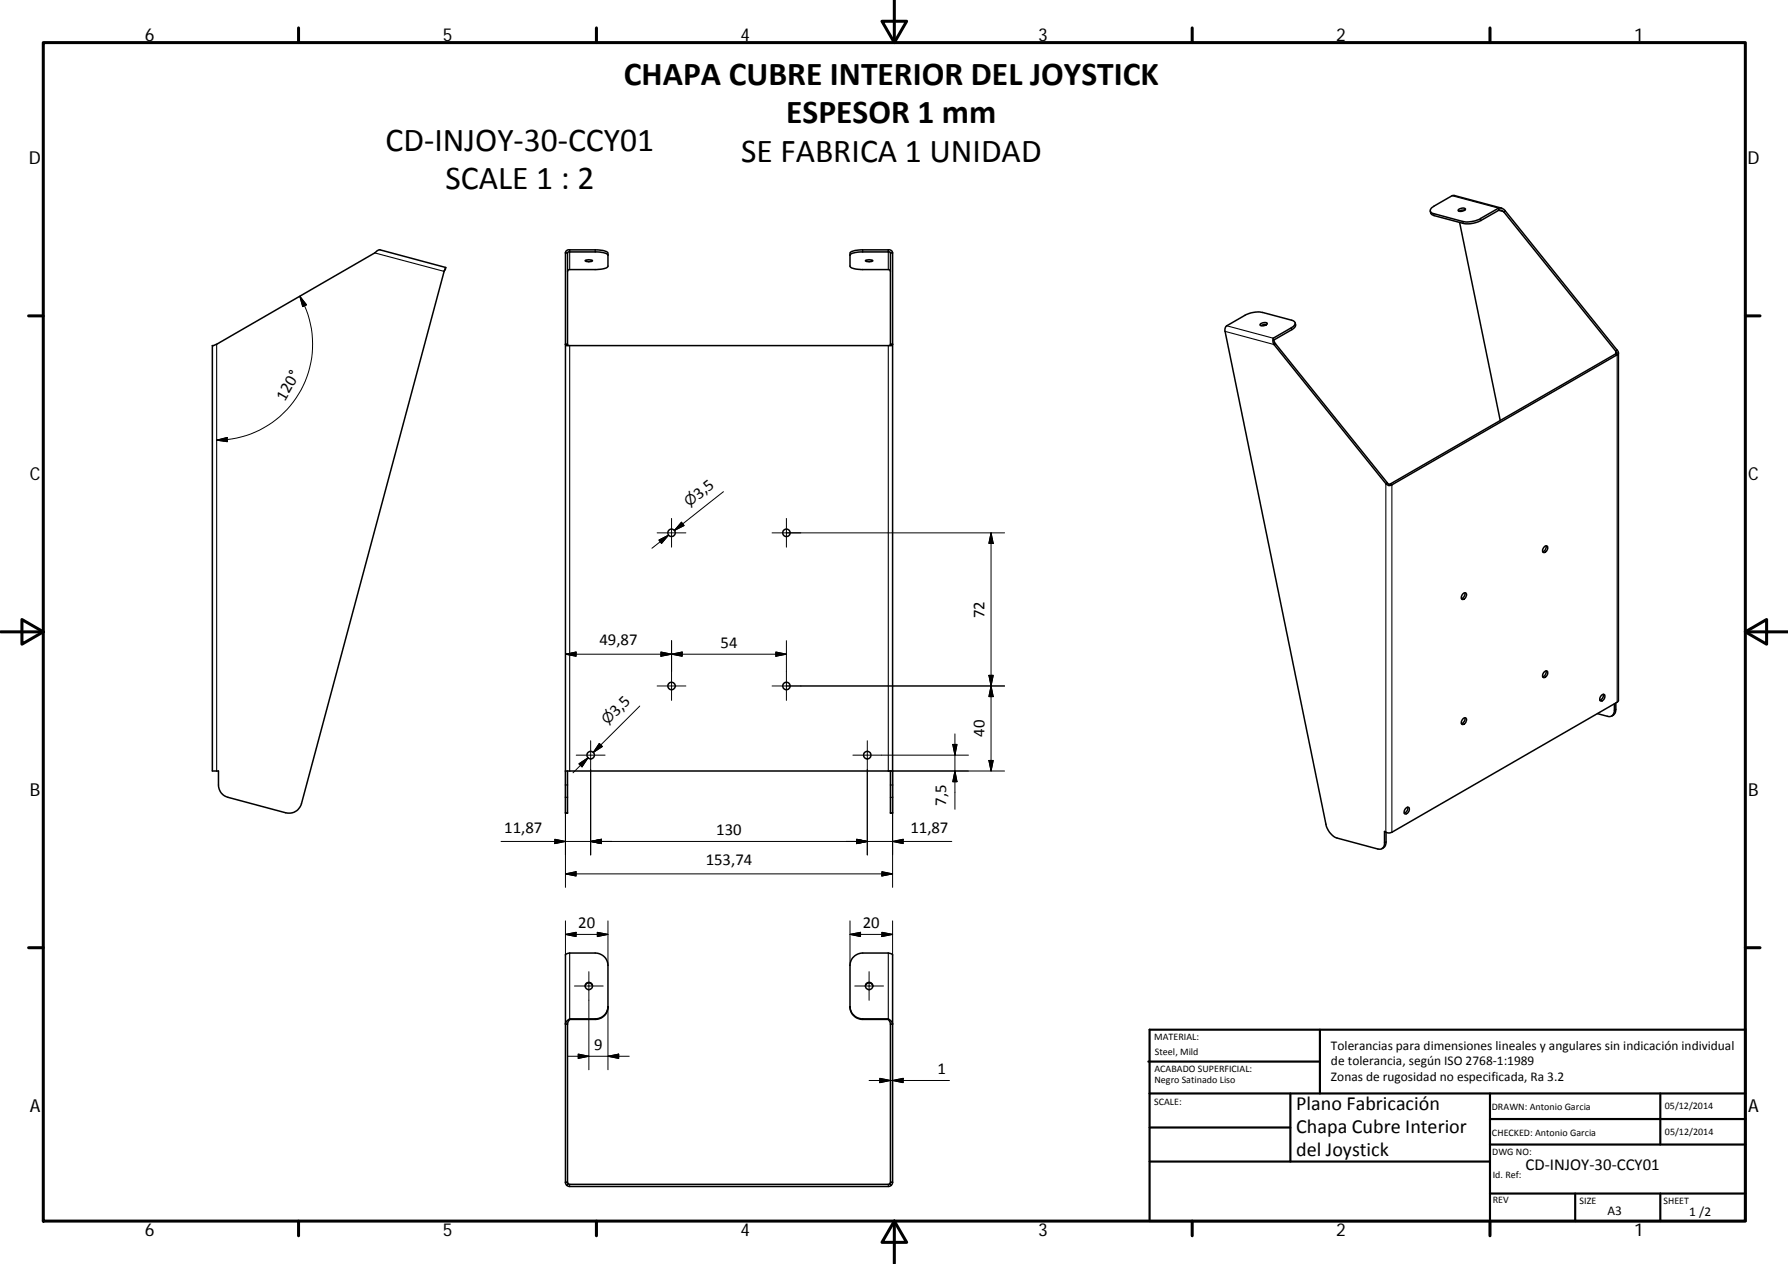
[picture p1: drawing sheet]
<svg xmlns="http://www.w3.org/2000/svg" width="420mm" height="297mm" viewBox="0 0 420 297" stroke-linecap="round" stroke-linejoin="round" font-family="sans-serif">
<g fill="none" stroke="#000" stroke-width=".36">
<path d="M132.9 59.4h.5M132.9 59.4v131.7h.5v-9.9M133.4 59.4v21.5M133.9 58.7a.79 .79 0 0 0-1 .7M133.9 59.2h-.4l-.1 .2M133.9 58.7l7.5 .1a1.67 1.67 0 0 1 1.5 .7v.5M133.9 59.2l7.5 .1a1.67 1.67 0 0 1 1.5 .7M133.9 58.7v.5M142.9 60v2.5a2.43 2.43 0 0 1-2.2 .8l-6.9 .1-.4 .4M199.7 60v2.5a3.5 3.5 0 0 0 3 .9h6.1l.4 .4M208.7 58.7l-7.5 .1a1.67 1.67 0 0 0-1.5 .7v.5M208.7 59.2h.4l.1 .2"/>
<path d="M208.7 58.7v.5M208.7 58.7a.83 .83 0 0 1 1.1 .7M208.7 59.2l-7.5 .1a1.67 1.67 0 0 0-1.5 .7M209.2 59.4h.6M209.2 59.4v21.5M209.8 59.4v131.7h-.6v-9.9M342.7 49.3l.1-.1a1.23 1.23 0 0 1 1.6-.1 1.24 1.24 0 0 1-1.8 .3zM343 52.3l9.5 46.5M344.2 49.4h-.8l-.5 .3M352.1 48.9l.1 .5M352.1 48.9a1.54 1.54 0 0 1 1.6 .7M352.2 49.4h.7l.5 .4"/>
<path d="M352.2 49.4l-4.8 2.7-2.3 .5-1.3-.1-6.8-1.8-.8-.5-.1-.6M352.9 48.9l-11.2-3-.5 .1-4.2 2.4a1.01 1.01 0 0 0-.7 1.5l.3 .2 7.1 1.9 1.3 .2a5.9 5.9 0 0 0 2.9-.8l4.2-2.5M353.4 49.8l26.3 32.7M353.7 49.6l-.3 .2M353.7 49.6l26.3 32.7M104.8 62.9l-.4 .9M137.5 61.2l.6-.1a.82 .82 0 0 1 1.1 .2l-.6 .2a.82 .82 0 0 1-1.1-.3zM203.4 61.3l.6-.2a.83 .83 0 0 1 1.1 .2l-1.1 .2zM296.2 76.1l.1-.1a.89 .89 0 0 1 1.5 .1 1.27 1.27 0 0 1-1.7 .2zM297.6 76.3l-.6-.1-.7 .3M299.2 79.5l4.3-2.5a.98 .98 0 0 0 .7-1.4l-.7-.4-7.1-1.8a6.5 6.5 0 0 0-3.9 .7l-4.2 2.5a1.26 1.26 0 0 0-.4 1.3l23.7 115.8a4.4 4.4 0 0 0 2.6 3.2l9.6 2.6a1.23 1.23 0 0 0 1.5-1.4v-2.7a1.6 1.6 0 0 0 1.8 .2l52.9-30.6 .3-.3v-81.7M299.2 79.5l.1 .4"/>
<path d="M299.2 79.5l-.1 .8 .3 .7M299.3 79.9l.4 .9M304.3 75.9a1.19 1.19 0 0 1-.7 1.6l-4.3 2.4M49.9 81.2l1-.3 37.2-21.5 .9-.7 15.8 4.2-.4 .8-33.6 125.2a3 3 0 0 1-3.6 2.1l-13.6-3.6a2.95 2.95 0 0 1-2.3-2.9v-3.3h-1.4zM133.4 80.9h-.5a.71 .71 0 0 0 1 .3h74.8a.75 .75 0 0 0 1.1-.3h-.6M133.4 80.9l.1 .3M209.2 80.9l-.1 .3M299.4 81l26.3 32.7M299.7 80.8l26.3 32.7M299.7 80.8l-.3 .2M379.7 82.5l.1 .5M379.8 83l-53.4 30.8"/>
<path d="M379.8 83h.5M380 82.3l.3 .7M380 82.3l-.3 .2M380.3 83l-.3 .4-52.9 30.5-.7 .2M325.7 113.7l.7 .4M326 113.5l.4 .3M326 113.5l-.3 .2M326.4 113.8v.3M343.8 139.5a.47 .47 0 0 1 .8-.1 .47 .47 0 0 1-.1 .7 .64 .64 0 0 1-.4 .7 .64 .64 0 0 1-.7-.2l.1-.5zM344.2 139.3a1.27 1.27 0 0 1-.8 1.4M362.9 128.5a.47 .47 0 0 1 .7-.1 .47 .47 0 0 1 0 .7 .66 .66 0 0 1-.4 .6 .66 .66 0 0 1-.7-.1l.1-.6zM363.3 128.3a1.29 1.29 0 0 1-.8 1.4"/>
<path d="M362.9 157.9a.44 .44 0 0 1 .6-.2 .44 .44 0 0 1 .2 .6 .89 .89 0 0 1-1.1 .8v-.7zM363.3 157.6a1.26 1.26 0 0 1-.8 1.4M343.8 168.9a.47 .47 0 0 1 .8-.1 .47 .47 0 0 1-.1 .7 .64 .64 0 0 1-.4 .7 .64 .64 0 0 1-.7-.2l.1-.6zM344.2 168.7a1.21 1.21 0 0 1-.8 1.4M376.4 163.4a.47 .47 0 0 1 .7-.1 .47 .47 0 0 1 0 .7 .67 .67 0 0 1-.4 .6 .67 .67 0 0 1-.8-.1l.1-.6zM376.8 163.2a1.26 1.26 0 0 1-.8 1.3M379.4 165.4v1.5a1.26 1.26 0 0 1-1.6 1.4l-2.4-.6M379.7 165.2l-.1 2.1-.3 .6-.6 .4M132.9 181.2h76.9M325.7 195.6v2.6l-.3 .7-.7 .5M330.4 189.9a.48 .48 0 0 1 .7-.1 .48 .48 0 0 1 0 .7 .81 .81 0 0 1-1.1 .7v-.8zM330.8 189.7a1.24 1.24 0 0 1-.8 1.4"/>
<path d="M133.9 239.4a1.68 1.68 0 0 0-1 1.3h.5M133.9 239.6l-.5 1.1M133.9 239.4v.2M133.9 239.4h6a2.96 2.96 0 0 0 3-2.9 2.94 2.94 0 0 1-3 3.1h-6M137.5 231.8a.86 .86 0 0 1 .9-.8 .86 .86 0 0 1 .8 .8M142.9 236.5v-9.6a2.96 2.96 0 0 0-3-2.9h-6l-1 .3v53.5M199.7 236.5v-9.6a3 3 0 0 1 3-2.9h6l.6 .1 .5 .3v53.4M203.4 231.8a.87 .87 0 0 1 .8-.8 .87 .87 0 0 1 .9 .8M208.7 239.6l.5 1.1M208.7 239.4h-6a3 3 0 0 1-3-2.9 2.94 2.94 0 0 0 3 3.1h6M208.7 239.4v.2M208.7 239.4a1.78 1.78 0 0 1 1.1 1.3h-.6"/>
<path d="M133.4 240.7v37.1M209.2 240.7v37.1M132.9 277.8h.5M132.9 277.8l.3 .8M133.4 277.8l.1 .4M133.5 278.2l-.3 .4M209.1 278.2l-.4 .1h-75l-.2-.1M209.1 278.2l.3 .4M209.2 277.8h.6M209.2 277.8l-.1 .4M209.4 278.6l-.7 .2h-74.8l-.7-.2M209.8 277.8l-.4 .8"/>
<circle cx="157.8" cy="125.2" r=".88"/>
<circle cx="184.8" cy="125.2" r=".88"/>
<circle cx="138.8" cy="177.4" r=".88"/>
<circle cx="157.8" cy="161.2" r=".87"/>
<circle cx="184.8" cy="161.2" r=".87"/>
<circle cx="203.8" cy="177.4" r=".88"/>
<circle cx="138.4" cy="231.7" r=".86"/>
<circle cx="204.2" cy="231.7" r=".86"/>
</g>
<g fill="none" stroke="#000" stroke-width=".25">
<path d="M88.1 59.4l16.3 4.4M133.9 59.2v4.2M139.9 58.7v.5M202.7 58.7v.5M208.7 59.2v4.2M336.9 50.2l.1 .5M341.2 46l10.9 2.9M343.7 52l.1 .5M347.9 51.4l.1 .4M352.1 49.4l1.3 .4M287.9 77.9l11.5 3.1M288.3 76.6l10.9 2.9"/>
<path d="M303.5 77l.1 .5M50.9 80.9v100.3M133.9 81.2v100M208.7 81.2v100M379.7 82.5v.7l.3 .2v81.6M325.7 113.7v81.9M326.7 113.7l.4 .2v81.7M379.7 166.7l-.3 .2M132.9 187.4h.5M132.9 191h.5M132.9 184.5h.5M209.2 187.4h.6"/>
<path d="M209.2 191h.6M209.2 184.5h.6M325.7 197.9l-.4 .2M133.9 224v15.4M139.9 239.4v.2M202.7 239.4v.2M208.7 224v15.4M133.9 278.3v.5M208.7 278.3v.5"/>
</g>
<g fill="none" stroke="#000" stroke-width=".71">
<path d="M10.2 10h399.9v277h-399.9zM70.2 6.6v3.4M140.2 6.6v3.4M207.3 5h5.8l-2.9 5zM210.2 0v10M280.2 6.6v3.4M350.1 6.6v3.4M6.7 74.2h3.5M410.1 74.2h3.5M.2 148.5h10M5.2 145.6l5 2.9-5 2.9zM410.1 148.5l5-2.9v5.8z"/>
<path d="M410.1 148.5h10M6.7 222.7h3.5M410.1 222.7h3.5M70.2 287v3.4M140.2 287v3.4M210.2 287l2.9 5h-5.8zM210.2 287v10M280.2 287v3.4M350.1 287v3.4"/>
</g>
<g fill="none" stroke="#000" stroke-width=".51">
<path d="M269.8 249.5h40.4M270.1 242h140v45h-140zM270.1 257h140M303.2 257v16M310.2 242v15M350.1 257v30M390.2 257v12M270.1 265h33.1M270.1 273h80M350.1 269h60M350.1 263h60M350.1 280.5h60"/>
<path d="M370.2 280.5v6.5M390.2 280.5v6.5"/>
</g>
<g fill="none" stroke="#000" stroke-width=".23">
<path d="M70.5 69.6l1.5 2-.9 .5zM70.5 69.6a22.6 22.6 0 0 1-19.6 33.8M50.9 103.4l2.5-.6v1zM170 115.5l-11.5 9.2 1.9-1.6M154.4 125.2h6.8M154.8 126.9l2.3-1.1-1.6 1.9zM157.1 125.8l-3.9 3M157.8 121.8v6.8M160.1 122.7l.6 .8-2.2 1.2zM181.4 125.2h54.7M184.8 121.8v6.8M232.9 125.2v56"/>
<path d="M232.9 125.2l.5 2.5h-1zM132.9 153.7l2.5-.5v1zM132.9 153.7h51.9M155.3 153.2l2.5 .5-2.5 .5zM157.8 153.7l2.5-.5v1zM157.8 150.6v14M182.3 153.2l2.5 .5-2.5 .5zM184.8 150.6v14M232.4 158.7h1l-.5 2.5zM135.4 177.5h6.8M136 179.5l2.2-1.4-1.4 2.1zM138.2 178.1l-3.5 3.5"/>
<path d="M138.8 174.1v26.8M140.8 174.7l.8 .7-2.2 1.4zM150.3 165.9l-10.9 10.9 1.8-1.7M154.4 161.2h6.8M181.4 161.2h54.7M203.8 174.1v26.8M223.9 174.9h1l-.5 2.6zM224.4 172.5v17.7M227.6 177.5h-27.2M232.4 178.7h1l-.5 2.5zM232.9 161.2l.5 2.5h-1zM117.7 197.7h106"/>
<path d="M130.4 197.2l2.5 .5-2.5 .5zM132.9 181.2v27.3M138.8 197.7l2.5-.5v1zM201.3 197.2l2.5 .5-2.5 .5zM208.7 181.2h27.4M209.8 181.2v27.3M209.8 197.7l2.4-.5v1zM224.4 181.2l.5 2.5h-1zM132.9 205.4h76.9M132.9 205.4l2.5-.5v1zM132.9 219.6l2.5-.5v1zM132.9 219.6h10"/>
<path d="M132.9 216.4v8M140.4 219.1l2.5 .5-2.5 .5zM142.9 216.4v10.5M199.7 216.4v10.5M199.7 219.6l2.5-.5v1zM199.7 219.6h10.1M207.2 204.9l2.6 .5-2.6 .5zM207.2 219.1l2.6 .5-2.6 .5zM209.8 216.4v8M135 231.7h6.7M138.4 228.3v23.1M142.9 236.5v14.9"/>
<path d="M200.9 231.7h6.7M204.2 228.3v6.8M133.4 248.2h14.5M135.9 247.7l2.5 .5-2.5 .5zM142.9 248.2l2.5-.5v1zM204.2 253.9h18.9M206.7 253.4l2.5 .5-2.5 .5zM209.8 253.9l2.4-.5v1z"/>
</g>
<g fill="#000" stroke="#000" stroke-width=".23">
<path d="M70.5 69.6l1.5 2-.9 .5zM50.9 103.4l2.5-.6v1zM154.8 126.9l2.3-1.1-1.6 1.9zM160.1 122.7l.6 .8-2.2 1.2zM232.9 125.2l.5 2.5h-1zM132.9 153.7l2.5-.5v1zM155.3 153.2l2.5 .5-2.5 .5zM157.8 153.7l2.5-.5v1zM182.3 153.2l2.5 .5-2.5 .5zM232.4 158.7h1l-.5 2.5zM140.8 174.7l.8 .7-2.2 1.4zM223.9 174.9h1l-.5 2.6z"/>
<path d="M232.4 178.7h1l-.5 2.5zM232.9 161.2l.5 2.5h-1zM130.4 197.2l2.5 .5-2.5 .5zM136 179.5l2.2-1.4-1.4 2.1zM138.8 197.7l2.5-.5v1zM201.3 197.2l2.5 .5-2.5 .5zM209.8 197.7l2.4-.5v1zM224.4 181.2l.5 2.5h-1zM132.9 205.4l2.5-.5v1zM132.9 219.6l2.5-.5v1zM199.7 219.6l2.5-.5v1zM207.2 204.9l2.6 .5-2.6 .5z"/>
<path d="M140.4 219.1l2.5 .5-2.5 .5zM207.2 219.1l2.6 .5-2.6 .5zM135.9 247.7l2.5 .5-2.5 .5zM142.9 248.2l2.5-.5v1zM206.7 253.4l2.5 .5-2.5 .5zM209.8 253.9l2.4-.5v1z"/>
</g>
<g font-size="7.9">
<text x="146.6" y="20">CHAPA CUBRE INTERIOR DEL JOYSTICK</text>
<text x="184.7" y="29">ESPESOR 1 mm</text>
<text x="90.6" y="35.4">CD‐INJOY‐30‐CCY01</text>
<text x="174.1" y="38">SE FABRICA 1 UNIDAD</text>
<text x="104.7" y="44.4">SCALE 1 : 2</text>
</g>
<g font-size="4.7">
<text x="304.6" y="260.8">Plano Fabricación</text>
<text x="304.6" y="266.2">Chapa Cubre Interior</text>
<text x="304.6" y="271.6">del Joystick</text>
</g>
<g font-size="4.2">
<text x="34" y="9.6">6</text>
<text x="104" y="9.6">5</text>
<text x="174" y="9.6">4</text>
<text x="244" y="9.6">3</text>
<text x="314" y="9.6">2</text>
<text x="384" y="9.6">1</text>
<text x="6.8" y="38.7">D</text>
<text x="410.6" y="38.7">D</text>
<text x="7" y="112.9">C</text>
<text x="410.8" y="112.9">C</text>
<text x="7" y="187.1">B</text>
<text x="410.8" y="187.1">B</text>
<text x="7" y="261.3">A</text>
<text x="410.8" y="261.3">A</text>
<text x="34" y="290.4">6</text>
<text x="104" y="290.4">5</text>
<text x="174" y="290.4">4</text>
<text x="244" y="290.4">3</text>
<text x="314" y="290.4">2</text>
<text x="384" y="290.4">1</text>
</g>
<g font-size="3.9">
<text x="66.9" y="94.4" transform="rotate(-60 66.9 94.4)">120°</text>
<text x="164.2" y="117.5" transform="rotate(-38 164.2 117.5)">3,5</text>
<text x="231.3" y="145.2" transform="rotate(-90 231.3 145.2)">72</text>
<text x="140.9" y="151.6">49,87</text>
<text x="169.3" y="152.2">54</text>
<text x="144.8" y="168.4" transform="rotate(-45 144.8 168.4)">3,5</text>
<text x="231.3" y="173.2" transform="rotate(-90 231.3 173.2)">40</text>
<text x="222.3" y="189.4" transform="rotate(-90 222.3 189.4)">7,5</text>
<text x="118.5" y="195.6">11,87</text>
<text x="168.3" y="196.2">130</text>
<text x="213.9" y="195.6">11,87</text>
<text x="165.8" y="203.3">153,74</text>
<text x="135.9" y="218">20</text>
<text x="202.8" y="218">20</text>
<text x="139.6" y="246.7">9</text>
<text x="220.3" y="252.4">1</text>
<text x="358.5" y="274.9">CD‐INJOY‐30‐CCY01</text>
</g>
<g font-size="3.3">
<text x="162" y="119.2" transform="rotate(-38 162 119.2)">⌀</text>
<text x="142.8" y="170.4" transform="rotate(-45 142.8 170.4)">⌀</text>
</g>
<g font-size="3.1">
<text x="312.8" y="246.8">Tolerancias para dimensiones lineales y angulares sin indicación individual</text>
<text x="312.8" y="250.4">de tolerancia, según ISO 2768‐1:1989</text>
<text x="312.8" y="254">Zonas de rugosidad no especificada, Ra 3.2</text>
<text x="377.7" y="285.6">A3</text>
<text x="397" y="285.8">1 /2</text>
</g>
<g font-size="2.4">
<text x="271.2" y="244.4">MATERIAL:</text>
<text x="271.3" y="251.9">ACABADO SUPERFICIAL:</text>
<text x="271.4" y="247.9">Steel, Mild</text>
<text x="271.3" y="254.6">Negro Satinado Liso</text>
<text x="271.2" y="259.7">SCALE:</text>
<text x="350.6" y="260.9">DRAWN: Antonio Garcia</text>
<text x="391.2" y="260.6">05/12/2014</text>
<text x="350.6" y="267">CHECKED: Antonio Garcia</text>
<text x="391.2" y="266.6">05/12/2014</text>
<text x="350.6" y="271.4">DWG NO:</text>
<text x="350.8" y="276.8">Id. Ref:</text>
<text x="350.8" y="282.8">REV</text>
<text x="371.2" y="282.9">SIZE</text>
<text x="390.9" y="282.9">SHEET</text>
</g>
</svg>
